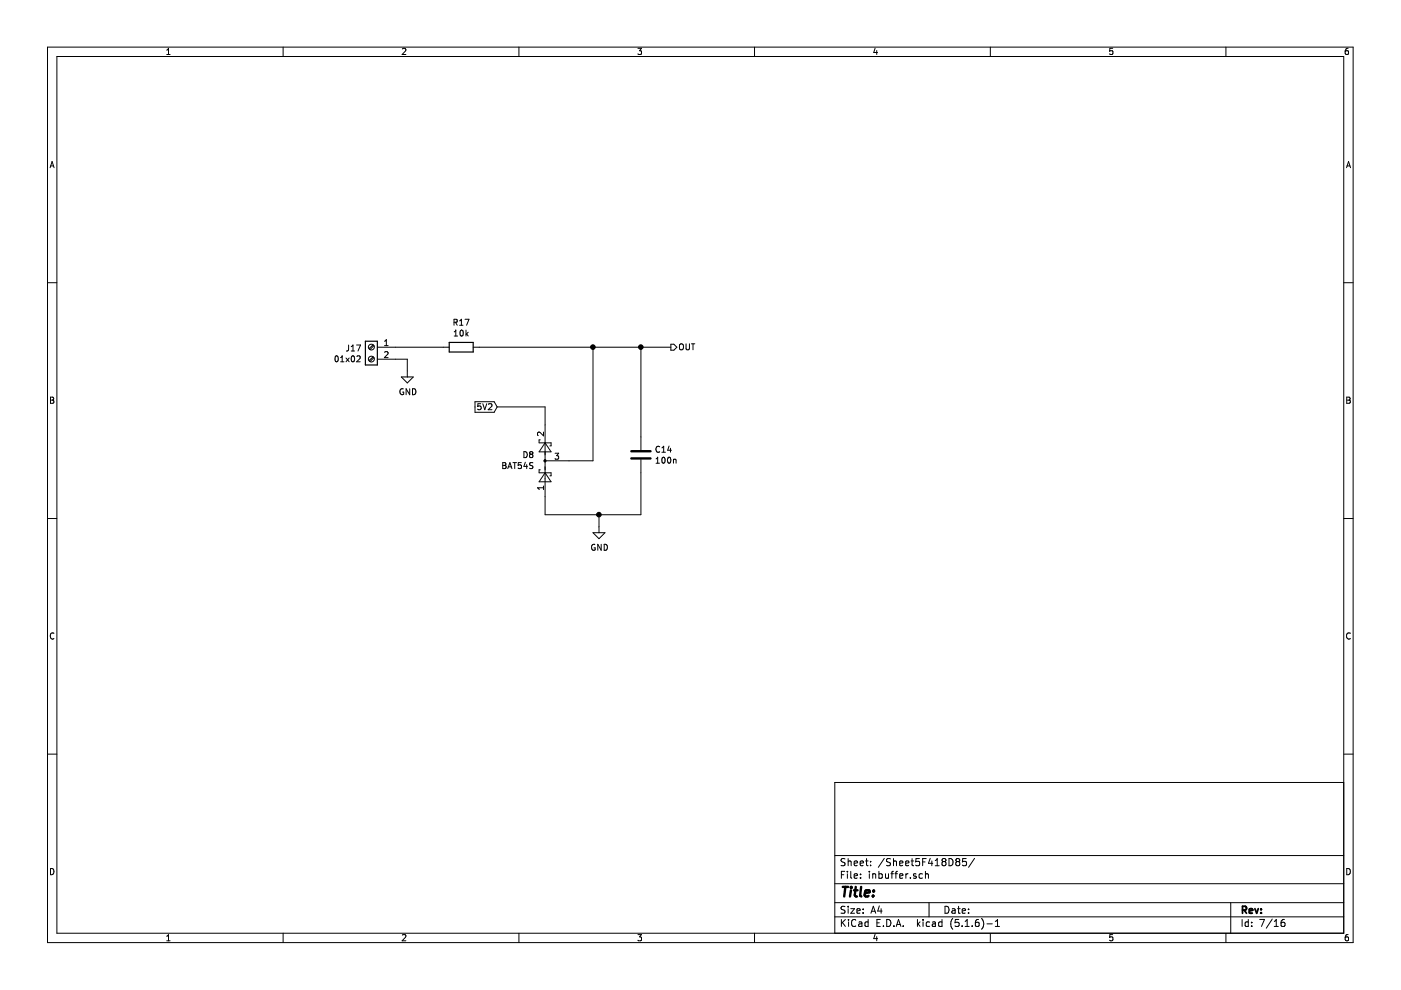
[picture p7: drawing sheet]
EESchema Schematic File Version 4
EELAYER 30 0
EELAYER END
$Descr A4 11693 8268
encoding utf-8
Sheet 8 16
Title ""
Date ""
Rev ""
Comp ""
Comment1 ""
Comment2 ""
Comment3 ""
Comment4 ""
$EndDescr
$Comp
L Device:R R?
U 1 1
P 3850 2900
AR Path="/5F3E103A/5F3E1231" Ref="R?"  Part="1" 
AR Path="/5F418D86/5F3E1231" Ref="R17"  Part="1" 
AR Path="/5F41A647/5F3E1231" Ref="R18"  Part="1" 
AR Path="/5F73C09A/5F3E1231" Ref="R22"  Part="1" 
AR Path="/5F74A1EF/5F3E1231" Ref="R26"  Part="1" 
F 0 "R26" V 3643 2900 50  0000 C CNN
F 1 "10k" V 3734 2900 50  0000 C CNN
F 2 "Resistor_SMD:R_0805_2012Metric_Pad1.15x1.40mm_HandSolder" V 3780 2900 50  0001 C CNN
F 3 "~" H 3850 2900 50  0001 C CNN
	1    3850 2900
	0    1    1    0   
$EndComp
$Comp
L Device:C C?
U 1 1
P 5350 3800
AR Path="/5F3E103A/5F3E485D" Ref="C?"  Part="1" 
AR Path="/5F418D86/5F3E485D" Ref="C14"  Part="1" 
AR Path="/5F41A647/5F3E485D" Ref="C15"  Part="1" 
AR Path="/5F73C09A/5F3E485D" Ref="C18"  Part="1" 
AR Path="/5F74A1EF/5F3E485D" Ref="C20"  Part="1" 
F 0 "C20" H 5465 3846 50  0000 L CNN
F 1 "100n" H 5465 3755 50  0000 L CNN
F 2 "Capacitor_SMD:C_0805_2012Metric_Pad1.15x1.40mm_HandSolder" H 5388 3650 50  0001 C CNN
F 3 "~" H 5350 3800 50  0001 C CNN
	1    5350 3800
	1    0    0    -1  
$EndComp
Text HLabel 5600 2900 2    50   Output ~ 0
OUT
$Comp
L Diode:BAT54S D?
U 1 1
P 4550 3850
AR Path="/5F3E103A/5F3E6282" Ref="D?"  Part="1" 
AR Path="/5F418D86/5F3E6282" Ref="D8"  Part="1" 
AR Path="/5F41A647/5F3E6282" Ref="D9"  Part="1" 
AR Path="/5F73C09A/5F3E6282" Ref="D11"  Part="1" 
AR Path="/5F74A1EF/5F3E6282" Ref="D13"  Part="1" 
F 0 "D13" V 4596 3938 50  0000 L CNN
F 1 "BAT54S" V 4505 3938 50  0000 L CNN
F 2 "Package_TO_SOT_SMD:SOT-23" H 4625 3975 50  0001 L CNN
F 3 "https://www.diodes.com/assets/Datasheets/ds11005.pdf" H 4430 3850 50  0001 C CNN
	1    4550 3850
	0    -1   -1   0   
$EndComp
Wire Wire Line
	5350 4300 5350 3950
Wire Wire Line
	4550 4150 4550 4300
Wire Wire Line
	4550 4300 5000 4300
$Comp
L Connector:Screw_Terminal_01x02 J?
U 1 1
P 3100 2900
AR Path="/5F715588" Ref="J?"  Part="1" 
AR Path="/5F41A647/5F715588" Ref="J18"  Part="1" 
AR Path="/5F418D86/5F715588" Ref="J17"  Part="1" 
AR Path="/5F73C09A/5F715588" Ref="J24"  Part="1" 
AR Path="/5F74A1EF/5F715588" Ref="J27"  Part="1" 
F 0 "J27" H 3180 2892 50  0000 L CNN
F 1 "01x02" H 3180 2801 50  0000 L CNN
F 2 "TerminalBlock_TE-Connectivity:TerminalBlock_TE_282834-2_1x02_P2.54mm_Horizontal" H 3100 2900 50  0001 C CNN
F 3 "~" H 3100 2900 50  0001 C CNN
	1    3100 2900
	-1   0    0    -1  
$EndComp
$Comp
L power:GND #PWR018
U 1 1
P 5000 4400
AR Path="/5F41A647/5F71D1E8" Ref="#PWR018"  Part="1" 
AR Path="/5F418D86/5F71D1E8" Ref="#PWR016"  Part="1" 
AR Path="/5F73C09A/5F71D1E8" Ref="#PWR023"  Part="1" 
AR Path="/5F74A1EF/5F71D1E8" Ref="#PWR027"  Part="1" 
F 0 "#PWR027" H 5000 4150 50  0001 C CNN
F 1 "GND" H 5005 4227 50  0000 C CNN
F 2 "" H 5000 4400 50  0001 C CNN
F 3 "" H 5000 4400 50  0001 C CNN
	1    5000 4400
	1    0    0    -1  
$EndComp
$Comp
L power:GND #PWR017
U 1 1
P 3400 3100
AR Path="/5F41A647/5F71D89F" Ref="#PWR017"  Part="1" 
AR Path="/5F418D86/5F71D89F" Ref="#PWR015"  Part="1" 
AR Path="/5F73C09A/5F71D89F" Ref="#PWR022"  Part="1" 
AR Path="/5F74A1EF/5F71D89F" Ref="#PWR026"  Part="1" 
F 0 "#PWR026" H 3400 2850 50  0001 C CNN
F 1 "GND" H 3405 2927 50  0000 C CNN
F 2 "" H 3400 3100 50  0001 C CNN
F 3 "" H 3400 3100 50  0001 C CNN
	1    3400 3100
	1    0    0    -1  
$EndComp
Wire Wire Line
	3300 3000 3400 3000
Wire Wire Line
	3400 3000 3400 3100
Wire Wire Line
	5000 4400 5000 4300
Connection ~ 5000 4300
Wire Wire Line
	5000 4300 5350 4300
Wire Wire Line
	3700 2900 3300 2900
Wire Wire Line
	4000 2900 4950 2900
Wire Wire Line
	5350 3650 5350 2900
Connection ~ 5350 2900
Wire Wire Line
	5350 2900 5600 2900
Wire Wire Line
	4750 3850 4950 3850
Wire Wire Line
	4950 3850 4950 2900
Connection ~ 4950 2900
Wire Wire Line
	4950 2900 5350 2900
Wire Wire Line
	4550 3550 4550 3400
Wire Wire Line
	4550 3400 4150 3400
Text GLabel 4150 3400 0    50   Input ~ 0
5V2
$EndSCHEMATC
